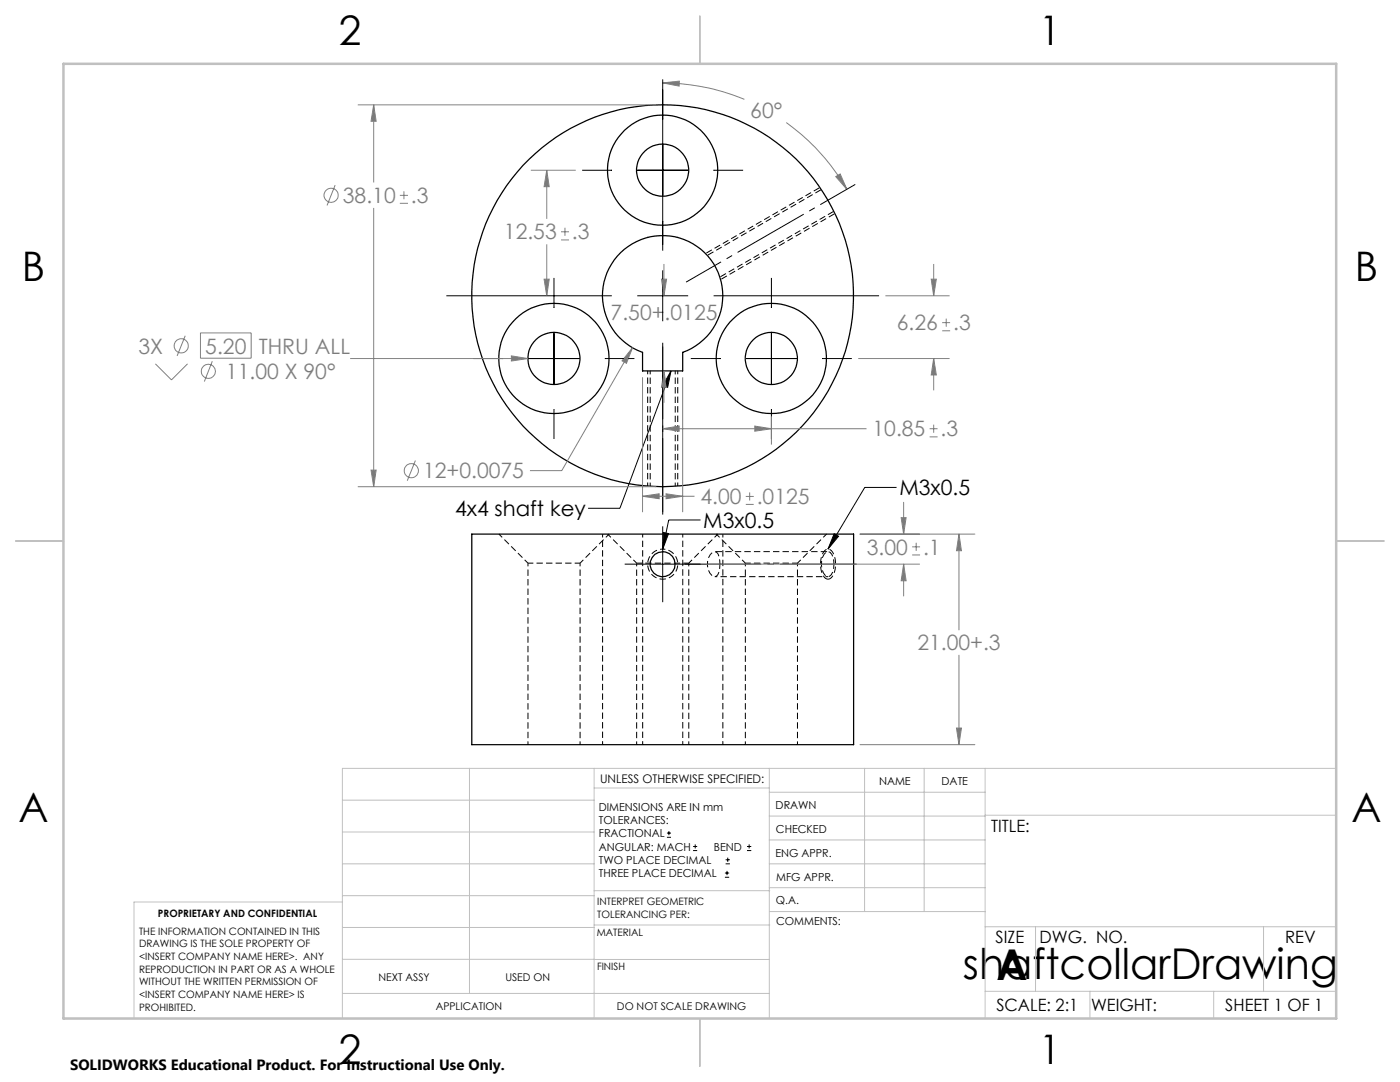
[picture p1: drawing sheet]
<svg xmlns="http://www.w3.org/2000/svg" width="279mm" height="216mm" viewBox="0 0 279 216" stroke-linecap="round" stroke-linejoin="round" font-family="sans-serif">
<path d="M99.6 106.6l5.8 5.8M115.8 112.4l5.8-5.8M121.3 106.6l5.8 5.8M137.5 112.4l5.8-5.8M143 106.6l5.8 5.8M143.7 112.6a2.91 2.91 0 0 1-.8 2.4 1.42 1.42 0 0 1-1.5-1.3 2.79 2.79 0 0 1 1.2-3.6 1.62 1.62 0 0 1 1 1.8l.1 .7M159.2 112.4l5.8-5.8M166.4 112.6a2.77 2.77 0 0 1-.9 2.4 1.32 1.32 0 0 1-1.4-1.4 3.6 3.6 0 0 1 .7-3.4l.5-.1a1.86 1.86 0 0 1 1.1 1.9v.6" fill="none" stroke="#000" stroke-width=".2" stroke-dasharray="1.3 .6" stroke-dashoffset=".3" stroke-linecap="butt"/>
<path d="M105.4 112.4h10.4M127.1 112.4h10.4M148.8 112.4h10.4" fill="none" stroke="#000" stroke-width=".2" stroke-dasharray="1.3 .6" stroke-dashoffset=".2" stroke-linecap="butt"/>
<g fill="none" stroke="#000" stroke-width=".2" stroke-dasharray="1.3 .6" stroke-dashoffset=".6" stroke-linecap="butt">
<path d="M129.8 74v23M129.3 97v-23M134.8 97v-23M135.3 97v-23M105.4 112.4v36.2M120.3 106.6v42M127.1 112.4v36.2M128.3 106.6v42M136.3 106.6v42M148.8 112.4v36.2M115.8 148.6v-36.2M137.5 148.6v-36.2"/>
<path d="M144.3 148.6v-42M159.2 148.6v-36.2"/>
</g>
<path d="M142.6 115.1h22.7" fill="none" stroke="#000" stroke-width=".2" stroke-dasharray="1.3 .6" stroke-dashoffset=".8" stroke-linecap="butt"/>
<path d="M163.7 37.4l-22.9 13.2M166.7 42.6l-22.9 13.2M165.3 110.1h-22.7" fill="none" stroke="#000" stroke-width=".2" stroke-dasharray="1.3 .6" stroke-dashoffset="-.2" stroke-linecap="butt"/>
<g fill="none" stroke="#000" stroke-width=".25">
<path d="M123.9 50.4a12 12 0 0 1 18.5 2.3 12 12 0 0 1-6.2 17.6v3.7h-8v-3.7a12 12 0 0 1-4.3-19.9zM94.2 106.6h76.2v42h-76.2z"/>
<circle cx="132.2" cy="33.9" r="5.2"/>
<circle cx="132.2" cy="34" r="11"/>
<circle cx="132.2" cy="59" r="38.1"/>
<circle cx="110.5" cy="71.5" r="11"/>
<circle cx="110.5" cy="71.5" r="5.2"/>
<circle cx="153.9" cy="71.5" r="11"/>
<circle cx="153.9" cy="71.5" r="5.2"/>
<circle cx="132.2" cy="112.6" r="2.49"/>
</g>
<path d="M163.9 37.8l-22.7 13.2M143.7 55.3l22.7-13.2" fill="none" stroke="#000" stroke-width=".2" stroke-dasharray="1.3 .6" stroke-dashoffset="-.1" stroke-linecap="butt"/>
<g fill="none" stroke="#808080" stroke-width=".2">
<path d="M132.3 16.5l3.3-.3-.1 1zM132.3 16.5a43.3 43.3 0 0 1 16.3 3.3M66.9 36.9l-1.6 4.1M71.4 20.9h59.6M74.6 20.9l.5 3.3h-1.1zM74.6 20.9v15.5M79.8 39h1.6M80.6 38.2v1.6M105.9 34h9M109.1 34l.5 3.3h-1zM109.1 34v9.7M156.9 24.4a43.6 43.6 0 0 1 12.1 13.4"/>
<path d="M166.8 35.2l.9-.5 1.3 3.1zM74.6 41.5v55.6M79.8 40.6h1.6M108.6 55.7h1l-.5 3.3zM109.1 48.8v10.2M112 47.9h1.6M112 46.2h1.6M112.7 45.4v1.7M132 55.7h1l-.5 3.3zM132.5 52.7v6.3M176.7 59h12.8M185.8 55.7h1.1l-.6 3.3z"/>
<path d="M186.3 52.7v6.3M31 72.6l3.2 3.2 3.2-3.2M37 67l-1.7 4M40 66.4h10.1v5.1h-10.1zM42.4 72.1l-1.6 4M69.9 71.5h35.4M102.1 71l3.2 .5-3.2 .5zM126.2 69.4l-1.2 3.1-.9-.5zM126.2 69.4l-14.1 24.5h-6.3M128.2 75.3v26.9M132.5 74l.5 3.3h-1zM132.5 74v6.4"/>
<path d="M136.2 75.3v26.9M171.3 71.5h18.2M186.3 71.5l.6 3.3h-1.1zM186.3 71.5v6.4M188 66h1.6M188 64.4h1.6M188.8 63.6v1.6M71.4 97.1h59.6M74 93.8h1.1l-.5 3.3zM82.9 91.9l-1.6 4M128.2 99l3.4-.5v1zM128.2 99h10.4"/>
<path d="M132.3 85.5l3.2-.5v1zM132.3 85.5h40.6M132.9 98.5l3.3 .5-3.3 .5zM148.8 99.1h1.6M149.6 98.2v1.7M150.6 85l3.4 .5-3.4 .5zM154 83.1v5.6M185.5 87.2h1.6M185.5 85.5h1.6M186.3 84.7v1.7M141.1 112.6h42.4M148.8 100.6h1.6"/>
<path d="M171.6 106.6h23M179.8 103.3h1l-.5 3.3zM180.3 112.6l.5 3.3h-1zM180.3 100.2v6.4M180.3 112.6v6.3M182 110.7h1.6M182 109.1h1.6M182.8 108.3v1.6M191.4 106.6l.5 3.3h-1zM191.4 106.6v19.1M191.4 130.7v17.9M171.6 148.6h23"/>
<path d="M190.9 145.3h1l-.5 3.3z"/>
<circle cx="66.1" cy="39" r="1.41"/>
<circle cx="36.2" cy="69" r="1.41"/>
<circle cx="41.6" cy="74.1" r="1.41"/>
<circle cx="82.1" cy="93.9" r="1.41"/>
</g>
<g fill="none" stroke="#000" stroke-width=".2">
<path d="M132.3 15.8v34.2M116.2 34h5.9M127.2 34h10.1M142.4 34h5.9M89.1 59h33M110.6 55.5v5.9M127.2 59h10.1M132.3 53.9v10.2M142.4 59h33M154 55.5v5.9M94.5 71.5h5.9M105.5 71.5h10.1"/>
<path d="M110.6 66.5v10.1M120.7 71.5h5.9M132.3 69.2v33M133.9 74l-.7 3.3-.9-.4zM133.9 74l-10.2 27.4h-6.3M137.9 71.5h5.9M148.9 71.5h10.1M154 66.5v10.1M164.1 71.5h5.9M110.6 81.7v5.9M154 81.7v5.9M178.9 97.3h-6.3l-7.4 12.3"/>
<path d="M124.7 112.6h15.1M132.3 105v15.2M132.4 106.3l1 .2-1.1 3.1zM139.8 103.8h-6.3l-1.2 5.8M166.5 106.5l.9 .5-2.2 2.6zM133.1 167.1h.8M133.1 166.2h.8M133.5 165.8v.9M138.3 169.7h.8M138.3 168.9h.8M138.7 168.5v.8M144.7 175h.8"/>
<path d="M144.7 174.2h.8M144.8 172.4h.9M144.8 171.6h.9M145.1 173.8v.8M145.2 171.1v.9M149.1 169.7h.8M149.1 168.9h.8M149.5 168.5v.8"/>
</g>
<path d="M132.3 109.6a3 3 0 0 1 2.6 4.4 3 3 0 0 1-5.2 .2 3 3 0 0 1 2.3-4.6h.3" fill="none" stroke="#000" stroke-width=".2" stroke-dasharray="1.3 .6" stroke-dashoffset=".7" stroke-linecap="butt"/>
<path d="M129.3 47.4v-.1M135.3 47.4v-.1M120.7 62.2l-.1 .1M123.7 67.4l-.1 .1M165.3 115.6a2.21 2.21 0 0 0 1.4-2.3 3.6 3.6 0 0 0-1.2-3.7 1.4 1.4 0 0 0-1.5 1.3 4.5 4.5 0 0 0 .8 4.5l.5 .2" fill="none" stroke="#000" stroke-width=".2" stroke-dasharray="1.3 .6" stroke-linecap="butt"/>
<path d="M171.5 112.6h-35.4" fill="none" stroke="#000" stroke-width=".2" stroke-dasharray="15.2 1.3 1.3 1.3" stroke-dashoffset="-.6" stroke-linecap="butt"/>
<path d="M132.3 67.6v35.8" fill="none" stroke="#000" stroke-width=".2" stroke-dasharray="15.2 1.3 1.3 1.3" stroke-dashoffset="-.8" stroke-linecap="butt"/>
<path d="M170.7 36.8l-33.8 19.5" fill="none" stroke="#000" stroke-width=".2" stroke-dasharray="15.2 1.3 1.3 1.3" stroke-dashoffset="7.2" stroke-linecap="butt"/>
<g fill="none" stroke="#c0c0c0" stroke-width=".2">
<path d="M68.3 159.7h50.3M93.7 153.3v44.9M118.6 153.3v49.9M118.6 157.2h34.9M153.5 153.3v49.9M153.5 158.1h43.1M172.5 153.3v28.6M184.4 153.3v28.6M196.6 153.3v49.9M266.7 153.3h-198.4v49.9M68.3 178.7h50.3M68.3 172.4h50.3"/>
<path d="M68.3 166h50.3M68.3 180h-41.6v23.2M118.6 177.7h35M153.5 167.6h43.1M153.5 162.8h43.1M153.5 172.4h43.1M153.5 177.1h43.1M196.6 162.7h70.1M68.3 198.2h85.2M68.3 191.4l85.2 .1M68.3 185.1h50.3M118.6 184.6h35"/>
<path d="M153.6 181.9h43M196.6 197.8h70.1M196.6 184.9h70.1M206.7 184.9v12.9M217.5 197.8v5.4M242.2 197.8v5.4M252.2 184.9v12.9"/>
</g>
<path d="M139.7 3.2v9.5M3.1 107.9h9.6M266.7 107.9h9.5M139.7 203.2v9.6" fill="none" stroke="#c0c0c0" stroke-width=".25"/>
<path d="M12.7 12.7h254v190.5h-254z" fill="none" stroke="#c0c0c0" stroke-width=".5"/>
<path d="M179.8 103.3h1l-.5 3.3zM180.3 112.6l.5 3.3h-1zM190.9 145.3h1l-.5 3.3zM191.4 106.6l.5 3.3h-1z" fill="#808080"/>
<path d="M132.4 106.3l1 .2-1.1 3.1zM166.5 106.5l.9 .5-2.2 2.6zM133.9 74l-.7 3.3-.9-.4z" fill="#000"/>
<path d="M166.8 35.2l.9-.5 1.3 3.1zM132.3 16.5l3.3-.3-.1 1zM74.6 20.9l.5 3.3h-1.1zM74 93.8h1.1l-.5 3.3zM128.2 99l3.4-.5v1zM132.9 98.5l3.3 .5-3.3 .5zM132 55.7h1l-.5 3.3zM132.5 74l.5 3.3h-1zM126.2 69.4l-2.1 2.6 .9 .5zM102.1 71v1l3.2-.5zM109.1 34l.5 3.3h-1zM108.6 55.7h1l-.5 3.3zM185.8 55.7h1.1l-.6 3.3zM186.3 71.5l.6 3.3h-1.1zM132.3 85.5l3.2-.5v1zM150.6 85l3.4 .5-3.4 .5z" fill="#808080"/>
<g font-size="8.5">
<text x="192.2" y="195.4">shaftcollarDrawing</text>
<text x="198.9" y="195.5">A</text>
</g>
<g font-size="8.1">
<text x="67.6" y="8.9">2</text>
<text x="207.3" y="8.9">1</text>
<text x="4.4" y="56.2">B</text>
<text x="270.4" y="56.2">B</text>
<text x="3.7" y="164.1">A</text>
<text x="269.7" y="164.1">A</text>
<text x="67.6" y="212.4">2</text>
<text x="207.3" y="212.4">1</text>
</g>
<g font-size="4.2" fill="#808080">
<text x="149.7" y="23.5">60°</text>
<text x="68.4" y="40.5">38.10</text>
<text x="82" y="40.5">.3</text>
<text x="100.6" y="47.8">12.53</text>
<text x="114.2" y="47.8">.3</text>
<text x="121.9" y="63.8">7.50+.0125</text>
<text x="179" y="65.9">6.26</text>
<text x="190.2" y="65.9">.3</text>
<text x="27.6" y="70.5">3X</text>
<text x="41" y="70.5">5.20</text>
<text x="51.6" y="70.5">THRU ALL</text>
<text x="45.1" y="75.6">11.00 X 90°</text>
<text x="174.1" y="87.1">10.85</text>
<text x="187.7" y="87.1">.3</text>
<text x="84.4" y="95.5">12+0.0075</text>
<text x="139.8" y="100.6">4.00</text>
<text x="151" y="100.6">.0125</text>
<text x="173" y="110.7">3.00</text>
<text x="184.2" y="110.7">.1</text>
<text x="183.1" y="129.8">21.00+.3</text>
</g>
<g font-size="4.2">
<text x="179.5" y="98.8">M3x0.5</text>
<text x="90.8" y="103">4x4 shaft key</text>
<text x="140.4" y="105.3">M3x0.5</text>
</g>
<g font-size="3.4">
<text x="197.8" y="166">TITLE:</text>
<text x="198.7" y="188.1">SIZE</text>
<text x="207.5" y="188.1">DWG. NO.</text>
<text x="256.5" y="188.2">REV</text>
<text x="198.8" y="201.7">SCALE: 2:1</text>
<text x="217.7" y="201.8">WEIGHT:</text>
<text x="244.5" y="201.7">SHEET 1 OF 1</text>
</g>
<text font-size="3" x="14" y="213.5">SOLIDWORKS Educational Product. For Instructional Use Only.</text>
<text font-size="2.4" x="119.8" y="156.2">UNLESS OTHERWISE SPECIFIED:</text>
<g font-size="2.2">
<text x="119.5" y="161.8">DIMENSIONS ARE IN mm</text>
<text x="154.8" y="161.4">DRAWN</text>
<text x="175.4" y="156.6">NAME</text>
<text x="187.9" y="156.7">DATE</text>
<text x="119.5" y="164.4">TOLERANCES:</text>
<text x="119.5" y="167.1">FRACTIONAL</text>
<text x="154.9" y="166.3">CHECKED</text>
<text x="119.5" y="169.7">ANGULAR: MACH</text>
<text x="119.5" y="172.4">TWO PLACE DECIMAL</text>
<text x="142.5" y="169.7">BEND</text>
<text x="154.8" y="170.9">ENG APPR.</text>
<text x="119.5" y="175">THREE PLACE DECIMAL</text>
<text x="154.9" y="175.7">MFG APPR.</text>
<text x="154.9" y="180.4">Q.A.</text>
<text x="154.9" y="184.6">COMMENTS:</text>
</g>
<g font-size="2.1">
<text x="75.5" y="195.7">NEXT ASSY</text>
<text x="100.9" y="195.7">USED ON</text>
<text x="86.9" y="201.5">APPLICATION</text>
<text x="123.1" y="201.6">DO NOT SCALE DRAWING</text>
</g>
<g font-size="2">
<text x="31.5" y="182.9">PROPRIETARY AND CONFIDENTIAL</text>
<text x="119.2" y="180.6">INTERPRET GEOMETRIC</text>
<text x="119.2" y="183.1">TOLERANCING PER:</text>
<text x="27.8" y="186.5">THE INFORMATION CONTAINED IN THIS</text>
<text x="27.8" y="189">DRAWING IS THE SOLE PROPERTY OF</text>
<text x="27.8" y="191.6">&lt;INSERT COMPANY NAME HERE&gt;. ANY</text>
<text x="119.1" y="186.7">MATERIAL</text>
<text x="27.8" y="194.1">REPRODUCTION IN PART OR AS A WHOLE</text>
<text x="27.8" y="196.6">WITHOUT THE WRITTEN PERMISSION OF</text>
<text x="119.1" y="193.5">FINISH</text>
<text x="27.8" y="199.1">&lt;INSERT COMPANY NAME HERE&gt; IS</text>
<text x="27.8" y="201.7">PROHIBITED.</text>
</g>
</svg>
